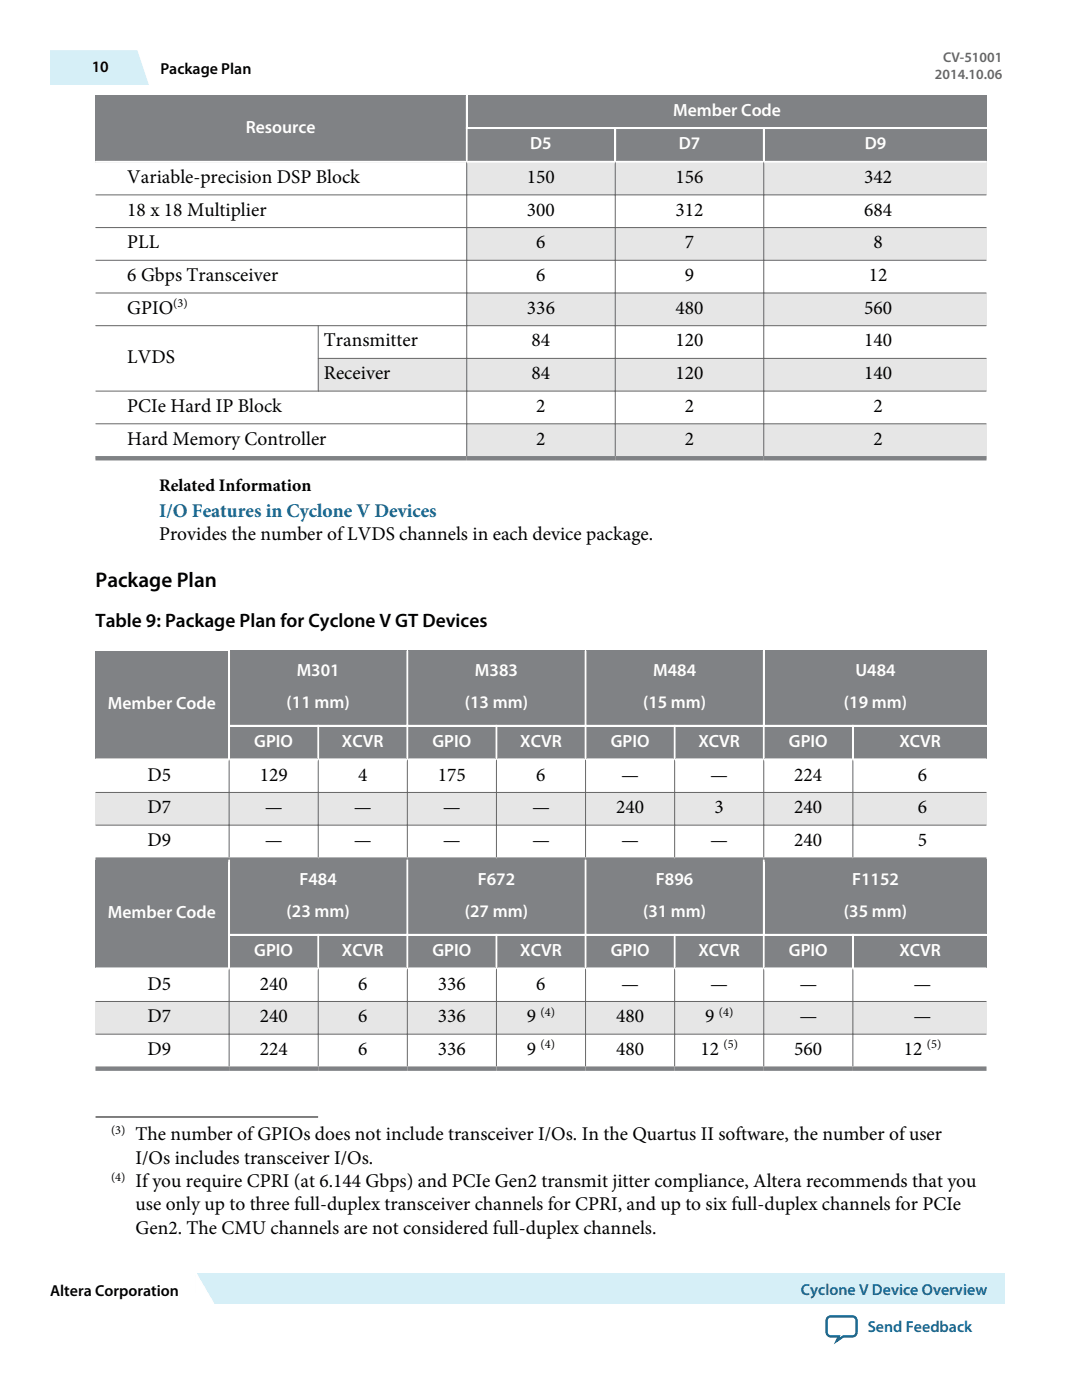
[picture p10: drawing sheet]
<svg xmlns="http://www.w3.org/2000/svg" width="216mm" height="279mm" viewBox="0 0 216 279" stroke-linecap="round" stroke-linejoin="round" font-family="sans-serif">
<g fill="#e6e6e6">
<path d="M19 32.3h177.8v6.6h-177.8z" fill-rule="evenodd"/>
<path d="M19 45.4h177.8v6.5h-177.8z" fill-rule="evenodd"/>
<path d="M19 58.5h177.8v6.5h-177.8z" fill-rule="evenodd"/>
<path d="M19 71.5h177.8v6.6h-177.8z" fill-rule="evenodd"/>
<path d="M19 84.6h177.8v6.9h-177.8z" fill-rule="evenodd"/>
</g>
<g fill="#808285">
<path d="M19 19.1h74v13h-74z" fill-rule="evenodd"/>
<path d="M93.3 19.1h103.5v6.3h-103.5z" fill-rule="evenodd"/>
<path d="M93.3 25.8h29.3v6.3h-29.3z" fill-rule="evenodd"/>
<path d="M122.9 25.8h29.3v6.3h-29.3z" fill-rule="evenodd"/>
<path d="M152.6 25.8h44.2v6.3h-44.2z" fill-rule="evenodd"/>
</g>
<g fill="#fff">
<path d="M19 32.5h74v6.3h-74z" fill-rule="evenodd"/>
<path d="M19 39h74v6.3h-74z" fill-rule="evenodd"/>
<path d="M19 45.5h74v6.4h-74z" fill-rule="evenodd"/>
<path d="M19 52h74v6.4h-74z" fill-rule="evenodd"/>
<path d="M19 58.6h74v6.3h-74z" fill-rule="evenodd"/>
<path d="M19 65.1h44.4v12.9h-44.4z" fill-rule="evenodd"/>
<path d="M19 78.1h74v6.4h-74z" fill-rule="evenodd"/>
<path d="M19 84.7h74v6.3h-74z" fill-rule="evenodd"/>
</g>
<path d="M93.1 19.1v13.4M93 25.6h103.8M122.8 25.4v6.9M152.4 25.4v6.9M196.8 32.3h-177.8" fill="none" stroke="#fff" stroke-width=".35"/>
<path d="M19 38.9h177.8M93.1 32.3v58.7M122.8 32.3v58.7M152.4 32.3v58.7M19 45.4h177.8M19 51.9h177.8M19 58.5h177.8M19 65h177.8M63.4 71.5h133.4M63.5 64.9v13.2M196.8 78.1h-177.8M19 84.6h177.8" fill="none" stroke="#666" stroke-width=".2"/>
<path d="M19 91.5h177.8" fill="none" stroke="#808285" stroke-width=".88"/>
<path d="M19 158.2h177.8v6.5h-177.8z" fill-rule="evenodd" fill="#e6e6e6"/>
<g fill="#808285">
<path d="M19 129.8h26.5v21.6h-26.5z" fill-rule="evenodd"/>
<path d="M45.9 129.8h35.2v14.9h-35.2z" fill-rule="evenodd"/>
<path d="M81.5 129.8h35.2v14.9h-35.2z" fill-rule="evenodd"/>
<path d="M117 129.8h35.2v14.9h-35.2z" fill-rule="evenodd"/>
<path d="M152.6 129.8h44.2v14.9h-44.2z" fill-rule="evenodd"/>
<path d="M45.9 145h17.4v6.4h-17.4z" fill-rule="evenodd"/>
<path d="M63.7 145h17.4v6.4h-17.4z" fill-rule="evenodd"/>
<path d="M81.5 145h17.4v6.4h-17.4z" fill-rule="evenodd"/>
<path d="M99.2 145h17.5v6.4h-17.5z" fill-rule="evenodd"/>
<path d="M117 145h17.4v6.4h-17.4z" fill-rule="evenodd"/>
<path d="M134.8 145h17.4v6.4h-17.4z" fill-rule="evenodd"/>
<path d="M152.6 145h17.4v6.4h-17.4z" fill-rule="evenodd"/>
<path d="M170.4 145h26.4v6.4h-26.4z" fill-rule="evenodd"/>
</g>
<path d="M45.7 129.8v21.9M81.3 129.8v21.7M116.8 129.8v21.7M152.4 129.8v21.7M19 151.5h177.8M45.5 144.8h151.3M63.5 144.7v6.8M99.1 144.7v6.8M134.6 144.7v6.8M170.2 144.7v6.8" fill="none" stroke="#fff" stroke-width=".35"/>
<path d="M19 158.2h177.8M45.7 151.5v19.6M63.5 151.5v19.6M81.3 151.5v19.6M99.1 151.5v19.6M116.8 151.5v19.6M134.6 151.5v19.6M152.4 151.5v19.6M170.2 151.5v19.6M19 164.7h177.8" fill="none" stroke="#666" stroke-width=".2"/>
<path d="M19 171.6h177.8" fill="none" stroke="#808285" stroke-width=".88"/>
<path d="M19 199.9h177.8v6.5h-177.8z" fill-rule="evenodd" fill="#e6e6e6"/>
<g fill="#808285">
<path d="M19 171.6h26.5v21.5h-26.5z" fill-rule="evenodd"/>
<path d="M45.9 171.6h35.2v14.8h-35.2z" fill-rule="evenodd"/>
<path d="M81.5 171.6h35.2v14.8h-35.2z" fill-rule="evenodd"/>
<path d="M117 171.6h35.2v14.8h-35.2z" fill-rule="evenodd"/>
<path d="M152.6 171.6h44.2v14.8h-44.2z" fill-rule="evenodd"/>
<path d="M45.9 186.7h17.4v6.4h-17.4z" fill-rule="evenodd"/>
<path d="M63.7 186.7h17.4v6.4h-17.4z" fill-rule="evenodd"/>
<path d="M81.5 186.7h17.4v6.4h-17.4z" fill-rule="evenodd"/>
<path d="M99.2 186.7h17.5v6.4h-17.5z" fill-rule="evenodd"/>
<path d="M117 186.7h17.4v6.4h-17.4z" fill-rule="evenodd"/>
<path d="M134.8 186.7h17.4v6.4h-17.4z" fill-rule="evenodd"/>
<path d="M152.6 186.7h17.4v6.4h-17.4z" fill-rule="evenodd"/>
<path d="M170.4 186.7h26.4v6.4h-26.4z" fill-rule="evenodd"/>
</g>
<path d="M45.7 171.6v21.8M81.3 171.6v21.7M116.8 171.6v21.7M152.4 171.6v21.7M19 193.3h177.8M45.5 186.5h151.3M63.5 186.4v6.9M99.1 186.4v6.9M134.6 186.4v6.9M170.2 186.4v6.9" fill="none" stroke="#fff" stroke-width=".35"/>
<path d="M19 199.9h177.8M45.7 193.3v19.5M63.5 193.3v19.5M81.3 193.3v19.5M99.1 193.3v19.5M116.8 193.3v19.5M134.6 193.3v19.5M152.4 193.3v19.5M170.2 193.3v19.5M19 206.4h177.8" fill="none" stroke="#666" stroke-width=".2"/>
<path d="M19 213.3h177.8" fill="none" stroke="#808285" stroke-width=".88"/>
<path d="M19 222.9h44.5" fill="none" stroke="#000" stroke-width=".2"/>
<path d="M9.9 10h17.5l2.6 6.8h-20.1z" fill="#d6eff7"/>
<path d="M39 254h161.5v6.2h-161.5z" fill-rule="evenodd" fill="#d6eff7"/>
<path d="M39.1 254l4.4 6.2h-4.5z" fill="#fff"/>
<path d="M39 260.2l.1-6.2 3.6 6.2" fill="none" stroke="#fff" stroke-width=".27"/>
<path d="M165.2 263l.6-.3h4.3a.85 .85 0 0 1 .8 .9v2.3a.85 .85 0 0 1-.8 .8h-1.8l-1.4 .9 .5-.9h-1.6a.85 .85 0 0 1-.9-.8v-2.3z" fill="none" stroke="#0065a4" stroke-width=".46"/>
<text font-size="4.2" x="19.1" y="117.1">Package Plan</text>
<g font-size="3.9">
<text x="25.4" y="36.5">Variable-precision DSP Block</text>
<text x="105.2" y="36.5">150</text>
<text x="134.8" y="36.5">156</text>
<text x="172.4" y="36.5">342</text>
<text x="25.4" y="43">18 x 18 Multiplier</text>
<text x="105.2" y="43">300</text>
<text x="134.8" y="43">312</text>
<text x="172.4" y="43">684</text>
<text x="25.4" y="49.6">PLL</text>
<text x="107" y="49.6">6</text>
<text x="136.7" y="49.6">7</text>
<text x="174.3" y="49.6">8</text>
<text x="25.4" y="56.1">6 Gbps Transceiver</text>
<text x="107" y="56.1">6</text>
<text x="136.7" y="56.1">9</text>
<text x="173.3" y="56.1">12</text>
<text x="25.4" y="62.6">GPIO</text>
<text x="105.2" y="62.6">336</text>
<text x="134.8" y="62.6">480</text>
<text x="172.4" y="62.6">560</text>
<text x="64.6" y="69.1">Transmitter</text>
<text x="106.1" y="69.1">84</text>
<text x="134.8" y="69.1">120</text>
<text x="172.4" y="69.1">140</text>
<text x="25.4" y="72.4">LVDS</text>
<text x="64.6" y="75.7">Receiver</text>
<text x="106.1" y="75.7">84</text>
<text x="134.8" y="75.7">120</text>
<text x="172.4" y="75.7">140</text>
<text x="25.4" y="82.2">PCIe Hard IP Block</text>
<text x="107" y="82.2">2</text>
<text x="136.7" y="82.2">2</text>
<text x="174.3" y="82.2">2</text>
<text x="25.4" y="88.7">Hard Memory Controller</text>
<text x="107" y="88.7">2</text>
<text x="136.7" y="88.7">2</text>
<text x="174.3" y="88.7">2</text>
<text x="31.8" y="107.8">Provides the number of LVDS channels in each device package.</text>
<text x="19" y="125.2">Table 9: Package Plan for Cyclone V GT Devices</text>
<text x="29.5" y="155.8">D5</text>
<text x="51.8" y="155.8">129</text>
<text x="71.5" y="155.8">4</text>
<text x="87.4" y="155.8">175</text>
<text x="107" y="155.8">6</text>
<text x="123.9" y="155.8">—</text>
<text x="141.7" y="155.8">—</text>
<text x="158.5" y="155.8">224</text>
<text x="183.2" y="155.8">6</text>
<text x="29.5" y="162.3">D7</text>
<text x="52.8" y="162.3">—</text>
<text x="70.6" y="162.3">—</text>
<text x="88.4" y="162.3">—</text>
<text x="106.2" y="162.3">—</text>
<text x="122.9" y="162.3">240</text>
<text x="142.6" y="162.3">3</text>
<text x="158.5" y="162.3">240</text>
<text x="183.2" y="162.3">6</text>
<text x="29.5" y="168.8">D9</text>
<text x="52.8" y="168.8">—</text>
<text x="70.6" y="168.8">—</text>
<text x="88.4" y="168.8">—</text>
<text x="106.2" y="168.8">—</text>
<text x="123.9" y="168.8">—</text>
<text x="141.7" y="168.8">—</text>
<text x="158.5" y="168.8">240</text>
<text x="183.2" y="168.8">5</text>
<text x="29.5" y="197.5">D5</text>
<text x="51.8" y="197.5">240</text>
<text x="71.5" y="197.5">6</text>
<text x="87.4" y="197.5">336</text>
<text x="107" y="197.5">6</text>
<text x="123.9" y="197.5">—</text>
<text x="141.7" y="197.5">—</text>
<text x="159.5" y="197.5">—</text>
<text x="182.3" y="197.5">—</text>
<text x="29.5" y="204">D7</text>
<text x="51.8" y="204">240</text>
<text x="71.5" y="204">6</text>
<text x="87.4" y="204">336</text>
<text x="105.1" y="204">9</text>
<text x="122.9" y="204">480</text>
<text x="140.7" y="204">9</text>
<text x="159.5" y="204">—</text>
<text x="182.3" y="204">—</text>
<text x="29.5" y="210.5">D9</text>
<text x="51.8" y="210.5">224</text>
<text x="71.5" y="210.5">6</text>
<text x="87.4" y="210.5">336</text>
<text x="105.1" y="210.5">9</text>
<text x="122.9" y="210.5">480</text>
<text x="139.8" y="210.5">12</text>
<text x="158.5" y="210.5">560</text>
<text x="180.3" y="210.5">12</text>
<text x="27" y="227.6">The number of GPIOs does not include transceiver I/Os. In the Quartus II software, the number of user</text>
<text x="27" y="232.2">I/Os includes transceiver I/Os.</text>
<text x="27" y="236.9">If you require CPRI (at 6.144 Gbps) and PCIe Gen2 transmit jitter compliance, Altera recommends that you</text>
<text x="27" y="241.5">use only up to three full-duplex transceiver channels for CPRI, and up to six full-duplex channels for PCIe</text>
<text x="27" y="246.2">Gen2. The CMU channels are not considered full-duplex channels.</text>
</g>
<text font-size="3.9" fill="#069" x="31.8" y="103.1">I/O Features in Cyclone V Devices</text>
<g font-size="3.5" fill="#fff">
<text x="134.3" y="23.1">Member Code</text>
<text x="49" y="26.5">Resource</text>
<text x="105.8" y="29.8">D5</text>
<text x="135.4" y="29.8">D7</text>
<text x="172.6" y="29.8">D9</text>
<text x="59.2" y="135">M301</text>
<text x="94.8" y="135">M383</text>
<text x="130.3" y="135">M484</text>
<text x="170.7" y="135">U484</text>
<text x="21.5" y="141.5">Member Code</text>
<text x="57.2" y="141.3">(11 mm)</text>
<text x="92.7" y="141.3">(13 mm)</text>
<text x="128.3" y="141.3">(15 mm)</text>
<text x="168.4" y="141.3">(19 mm)</text>
<text x="50.7" y="149.1">GPIO</text>
<text x="68.2" y="149.1">XCVR</text>
<text x="86.3" y="149.1">GPIO</text>
<text x="103.8" y="149.1">XCVR</text>
<text x="121.9" y="149.1">GPIO</text>
<text x="139.4" y="149.1">XCVR</text>
<text x="157.4" y="149.1">GPIO</text>
<text x="179.5" y="149.1">XCVR</text>
<text x="59.8" y="176.7">F484</text>
<text x="95.3" y="176.7">F672</text>
<text x="130.9" y="176.7">F896</text>
<text x="170" y="176.7">F1152</text>
<text x="21.5" y="183.2">Member Code</text>
<text x="57.2" y="183">(23 mm)</text>
<text x="92.8" y="183">(27 mm)</text>
<text x="128.3" y="183">(31 mm)</text>
<text x="168.4" y="183">(35 mm)</text>
<text x="50.7" y="190.8">GPIO</text>
<text x="68.2" y="190.8">XCVR</text>
<text x="86.3" y="190.8">GPIO</text>
<text x="103.8" y="190.8">XCVR</text>
<text x="121.9" y="190.8">GPIO</text>
<text x="139.4" y="190.8">XCVR</text>
<text x="157.4" y="190.8">GPIO</text>
<text x="179.5" y="190.8">XCVR</text>
</g>
<text font-size="3.5" x="31.7" y="97.9">Related Information</text>
<g font-size="3.2">
<text x="18.3" y="14.4">10</text>
<text x="32" y="14.7">Package Plan</text>
<text x="10" y="258.7">Altera Corporation</text>
</g>
<g font-size="3.2" fill="#069">
<text x="159.8" y="258.4">Cyclone V Device Overview</text>
<text x="173.1" y="265.9">Send Feedback</text>
</g>
<g font-size="2.8" fill="#666">
<text x="186.6" y="15.8">2014.10.06</text>
<text x="188.2" y="12.4">CV-51001</text>
</g>
<g font-size="2.5">
<text x="34.6" y="61.3">(3)</text>
<text x="107.9" y="202.7">(4)</text>
<text x="143.4" y="202.7">(4)</text>
<text x="107.9" y="209.2">(4)</text>
<text x="144.4" y="209.2">(5)</text>
<text x="184.9" y="209.2">(5)</text>
<text x="22.2" y="226.3">(3)</text>
<text x="22.2" y="235.6">(4)</text>
</g>
</svg>
